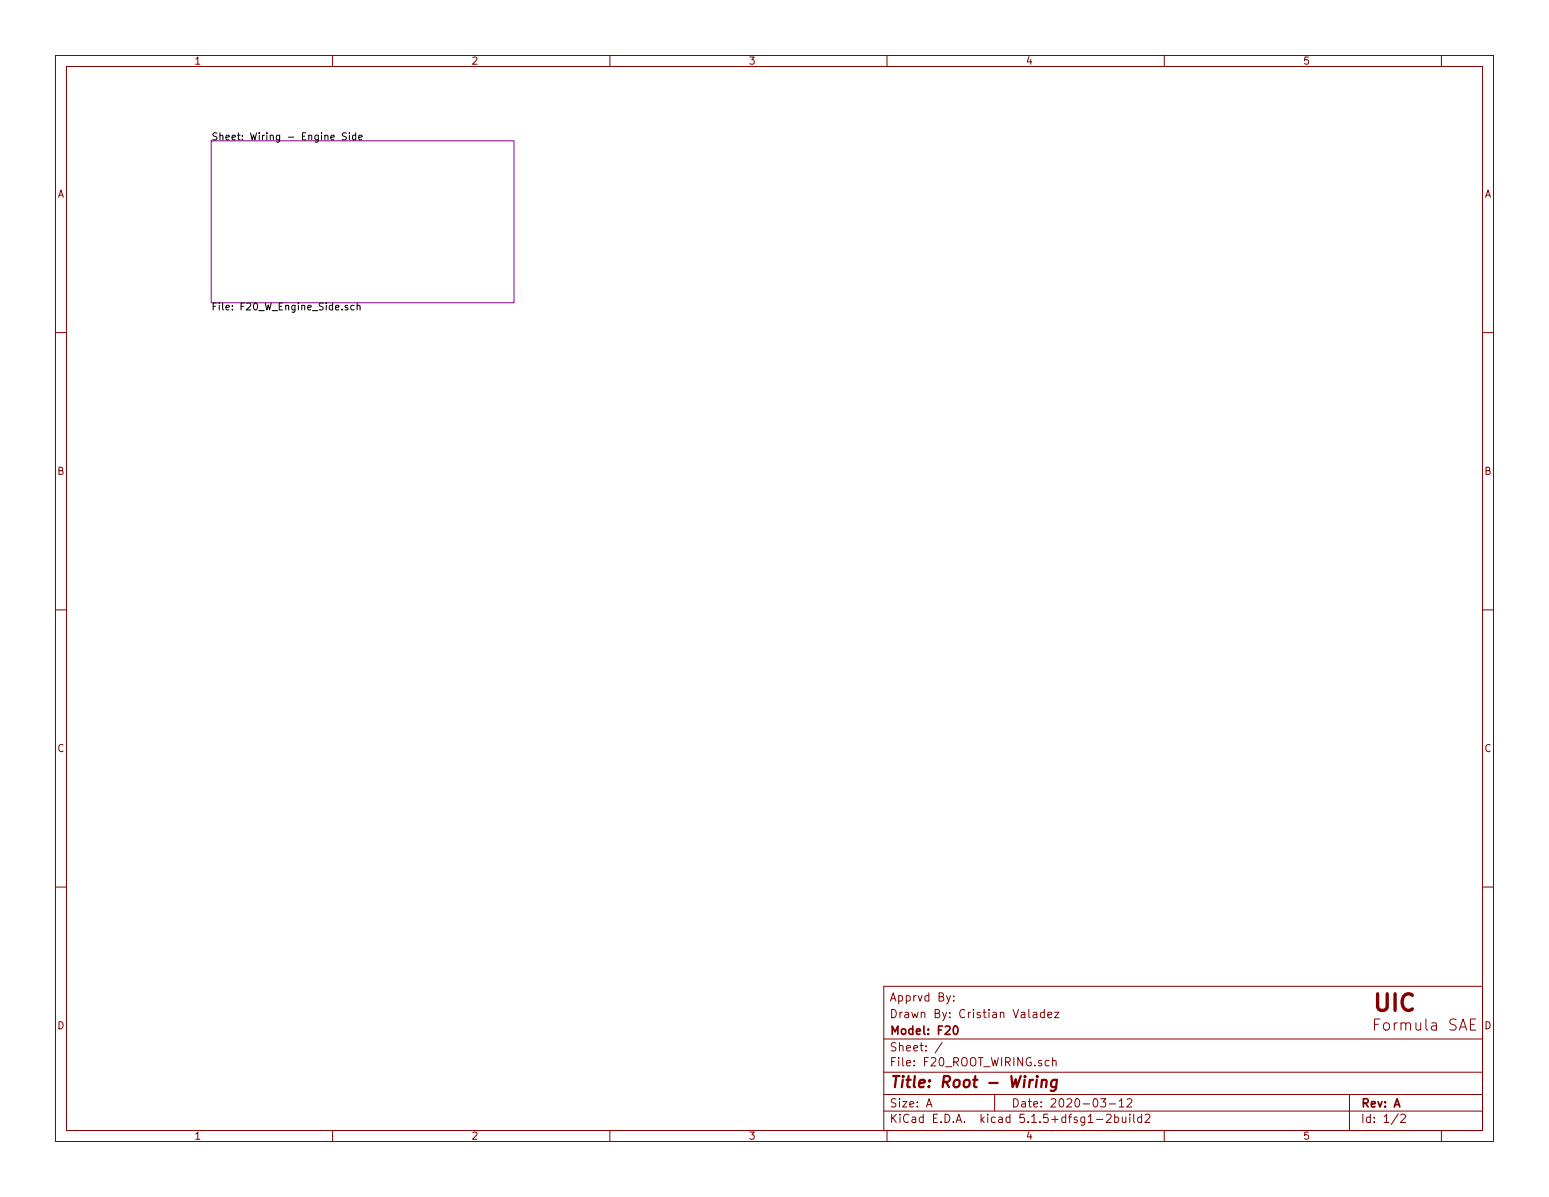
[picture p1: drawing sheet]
<svg xmlns="http://www.w3.org/2000/svg" width="279mm" height="216mm" viewBox="0 0 279 216" stroke-linecap="round" stroke-linejoin="round" font-family="sans-serif">
<g fill="none" stroke="#840000" stroke-width=".18">
<path d="M10 10h259.4v195.9h-259.4zM12 12h255.4v191.9h-255.4zM60 10v2M110 10v2M160 10v2M210 10v2M260 10v2M10 60h2M267.4 60h2M10 110h2M267.4 110h2M10 160h2"/>
<path d="M267.4 160h2M159.4 177.9h108v26h-108zM171.4 179.6l-.4 1.3-.3 .2M172 179.7v.1M159.4 197.4h108M159.4 193.4h108M159.4 187.4h108M167.1 199.7l.5-1.5 .5 1.5M167.2 199.2h.8M170 188l-1.3 1.9M172 180.4v.2M179.4 197.4v3"/>
<path d="M186.4 182.7h.5l.1 .9M187 182.9l-.5 .1-.2 .2 .1 .3 .1 .1 .5-.1M188.4 182.7l-.5-.1-.2 .3v.5l.2 .2 .5-.1M188.4 182.1v1.5M189 183.1l.7-.2v-.2l-.5-.1-.2 .2 .1 .7h.6M189.2 191.3h-.4l-.3 .2 .1 .6 .2 .2 .4-.1M189.9 191.4l.2-.1h.3l.1 1M189.9 190.8v1.5M190.2 182.6h.8l-.8 1h.8M198.5 198.2h.9l-.4 .6 .4 .1v.6l-.2 .2-.7-.2M200.1 199.1h1.1M201.9 198.6l.4-.4v1.5"/>
<path d="M201.9 199.7h.8M203.3 198.3l.2-.1h.4l.2 .1 .1 .3-1 1.1h1M243.4 197.4v6.5M265.2 184.8h.7M266.2 183.8h-1v2h1M60 203.9v2M110 203.9v2M159.4 200.4h108M160 203.9v2M197.8 201.9h1.1M199.6 201.1l.6-.1 .2 .4-.9 1.1h.9M201.1 201.5h.4l.3 .3-.1 .6h-.6"/>
<path d="M201.1 201v1.5M202.4 201.5l.1 .9 .3 .1 .3-.2M203.1 201.5v1M203.8 201v.1M203.8 201.5v1M204.5 201v1.3l.2 .2M205.9 201.5h-.4l-.3 .3 .1 .5 .2 .2 .4-.1M205.9 201v1.5M206.6 201.1l.5-.1 .3 .4-.9 1.1h.9M210 203.9v2M252.2 200.9l-1.2 1.9M252.7 201.1l.5-.1 .3 .4-.9 1.1h.9"/>
<path d="M260 203.9v2"/>
</g>
<path d="M187 194.8l-.2 1.3M187.1 194.1v.2M187.9 194.9a.52 .52 0 0 1 .9 .1l-.1 1.1M188 194.8l-.2 1.3M190.6 194.8a.68 .68 0 0 0-1 .3v.6l.1 .3 .2 .1 .6-.1M190.7 194.8l-.3 1.6a.62 .62 0 0 1-.9 .3" fill="none" stroke="#840000" stroke-width=".41"/>
<path d="M172.1 185.1h.2a.8 .8 0 0 1 .5 .7 .8 .8 0 0 1-.5 .8 1 1 0 0 1-.2-1.5z" fill="none" stroke="#840000" stroke-width=".3"/>
<path d="M38.1 25.4h54.6v29.2h-54.6z" fill="none" stroke="#840084" stroke-width=".18"/>
<path d="M62.5 24h-.5l-.2 .1v.3l.6 .3 .1 .3-.3 .2h-.5M63 24v.1M63 24.4v.8M64.2 24.4h-.4l-.2 .2 .1 .6h.5M64.2 24v1.2M64.7 24.8l.6-.1v-.3h-.4l-.2 .2 .1 .6h.5M62.7 55.1h-.3l-.2 .1 .1 .2 .4 .1v.4h-.5M63.9 55.1h-.4l-.2 .2 .1 .6h.5M64.4 55.2l.2-.1h.3v.8M64.4 54.6v1.3" fill="none" stroke="#000" stroke-width=".18"/>
<text font-size="4.2" fill="#840000" x="247.4" y="182.4">UIC</text>
<g font-size="2.8" fill="#840000">
<text x="247.4" y="185.9">Formula SAE</text>
<text x="160.4" y="196.2">Title: Root - Wiring</text>
</g>
<g font-size="2.1" fill="#840000">
<text x="160.4" y="183.6">Drawn By: Cristian Valadez</text>
<text x="160.4" y="180.6">Apprvd By:</text>
<text x="160.4" y="189.6">Sheet: /</text>
<text x="160.4" y="186.6">Model: F20</text>
<text x="160.4" y="192.3">File: F20_ROOT_WIRING.sch</text>
<text x="160.4" y="202.5">KiCad E.D.A. kicad 5.1.5+dfsg1-2build2</text>
<text x="160.4" y="199.7">Size: A</text>
<text x="182.4" y="199.7">Date: 2020-03-12</text>
<text x="245.4" y="199.7">Rev: A</text>
<text x="245.4" y="202.5">Id: 1/2</text>
</g>
<g font-size="1.8" fill="#840000">
<text x="35" y="11.6">1</text>
<text x="85" y="11.6">2</text>
<text x="135" y="11.6">3</text>
<text x="185" y="11.6">4</text>
<text x="235" y="11.6">5</text>
<text x="10.4" y="35.6">A</text>
<text x="267.8" y="35.6">A</text>
<text x="10.4" y="85.6">B</text>
<text x="267.8" y="85.6">B</text>
<text x="10.4" y="135.6">C</text>
<text x="267.8" y="135.6">C</text>
<text x="10.4" y="185.6">D</text>
<text x="267.8" y="185.6">D</text>
<text x="35" y="205.5">1</text>
<text x="85" y="205.5">2</text>
<text x="135" y="205.5">3</text>
<text x="185" y="205.5">4</text>
<text x="235" y="205.5">5</text>
</g>
<g font-size="1.8">
<text x="38.1" y="25.3">Sheet: Wiring - Engine Side</text>
<text x="38.1" y="56">File: F20_W_Engine_Side.sch</text>
</g>
</svg>
